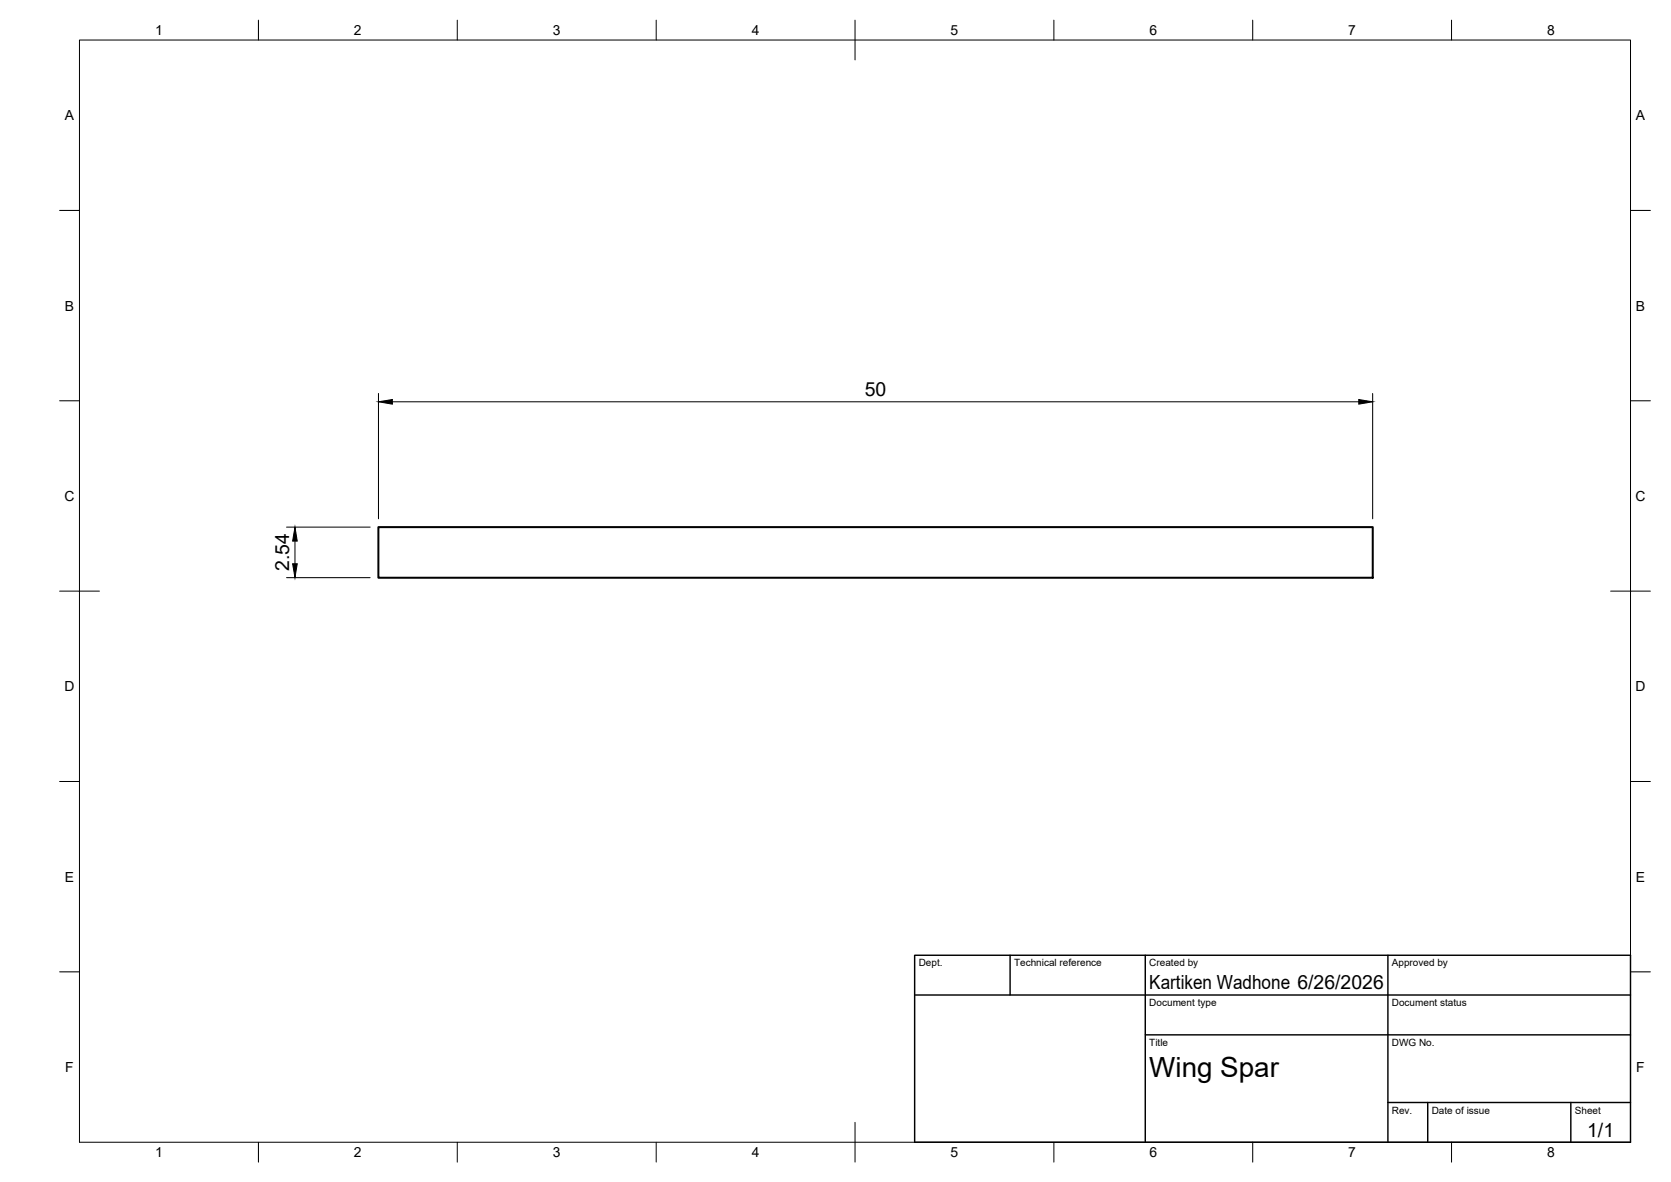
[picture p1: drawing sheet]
<svg xmlns="http://www.w3.org/2000/svg" width="420mm" height="297mm" viewBox="0 0 420 297" stroke-linecap="round" stroke-linejoin="round" font-family="sans-serif">
<!-- layer: Visible -->
<path d="M95.1 132.5h250.1v12.7h-250.1z" fill="none" stroke="#000" stroke-width=".51"/>
<!-- layer: BORDER -->
<g fill="none" stroke="#000" stroke-width=".25">
<path d="M20 10.1h390v276.9h-390zM65 5.1v5M115 5.1v5M165 5.1v5M215 5.1v10M265 5.1v5M315 5.1v5M365 5.1v5M15 52.9h5M410 52.9h5M15 100.7h5M410 100.7h5"/>
<path d="M15 148.6h10M405 148.6h10M15 196.4h5M410 196.4h5M15 244.2h5M410 244.2h5M65 287v5M115 287v5M165 287v5M215 282.1v9.9M265 287v5M315 287v5"/>
<path d="M365 287v5"/>
</g>
<!-- layer: TITLEBLOCK -->
<path d="M230 240.1h180v46.9h-180zM230 250h180M254 240.1v9.9M288 240.1v46.9M349 240.1v46.9M288 260.1h122M349 277.1h61M359 277.1v9.9M395 277.1v9.9" fill="none" stroke="#000" stroke-width=".36"/>
<!-- layer: FD_Dimensions -->
<path d="M95.2 98.9v31.5M345.1 98.9v31.5M98.7 101h243M72.1 132.5h21M74.2 136v5.7M72.1 145.2h21" fill="none" stroke="#000" stroke-width=".25"/>
<path d="M95.2 101l3.5-.6v1.2zM341.7 100.4l3.4 .6-3.4 .6zM74.2 132.5l.5 3.5h-1.1zM73.6 141.7h1.1l-.5 3.5z" fill="#000" stroke="#000" stroke-width=".25"/>
<text font-size="7" x="289" y="270.6">Wing Spar</text>
<g font-size="4.9">
<text x="217.4" y="99.5">50</text>
<text x="72.7" y="143.5" transform="rotate(-90 72.7 143.5)">2.54</text>
<text x="289" y="248.5">Kartiken Wadhone 6/26/2026</text>
<text x="399.1" y="285.7">1/1</text>
</g>
<g font-size="3.5">
<text x="39" y="8.8">1</text>
<text x="89" y="8.8">2</text>
<text x="139" y="8.8">3</text>
<text x="189" y="8.8">4</text>
<text x="239" y="8.8">5</text>
<text x="289" y="8.8">6</text>
<text x="339" y="8.8">7</text>
<text x="389" y="8.8">8</text>
<text x="16.3" y="30.2">A</text>
<text x="411.3" y="30.2">A</text>
<text x="16.3" y="78">B</text>
<text x="411.3" y="78">B</text>
<text x="16.2" y="125.9">C</text>
<text x="411.2" y="125.9">C</text>
<text x="16.2" y="173.7">D</text>
<text x="411.2" y="173.7">D</text>
<text x="16.3" y="221.6">E</text>
<text x="411.3" y="221.6">E</text>
<text x="16.4" y="269.4">F</text>
<text x="411.4" y="269.4">F</text>
<text x="39" y="290.8">1</text>
<text x="89" y="290.8">2</text>
<text x="139" y="290.8">3</text>
<text x="189" y="290.8">4</text>
<text x="239" y="290.8">5</text>
<text x="289" y="290.8">6</text>
<text x="339" y="290.8">7</text>
<text x="389" y="290.8">8</text>
</g>
<g font-size="2.5">
<text x="231" y="242.9">Dept.</text>
<text x="255" y="242.9">Technical reference</text>
<text x="289" y="242.9">Created by</text>
<text x="350" y="242.9">Approved by</text>
<text x="289" y="252.8">Document type</text>
<text x="350" y="252.8">Document status</text>
<text x="289" y="262.9">Title</text>
<text x="350" y="262.9">DWG No.</text>
<text x="350" y="279.9">Rev.</text>
<text x="360" y="279.9">Date of issue</text>
<text x="396" y="279.9">Sheet</text>
</g>
</svg>
